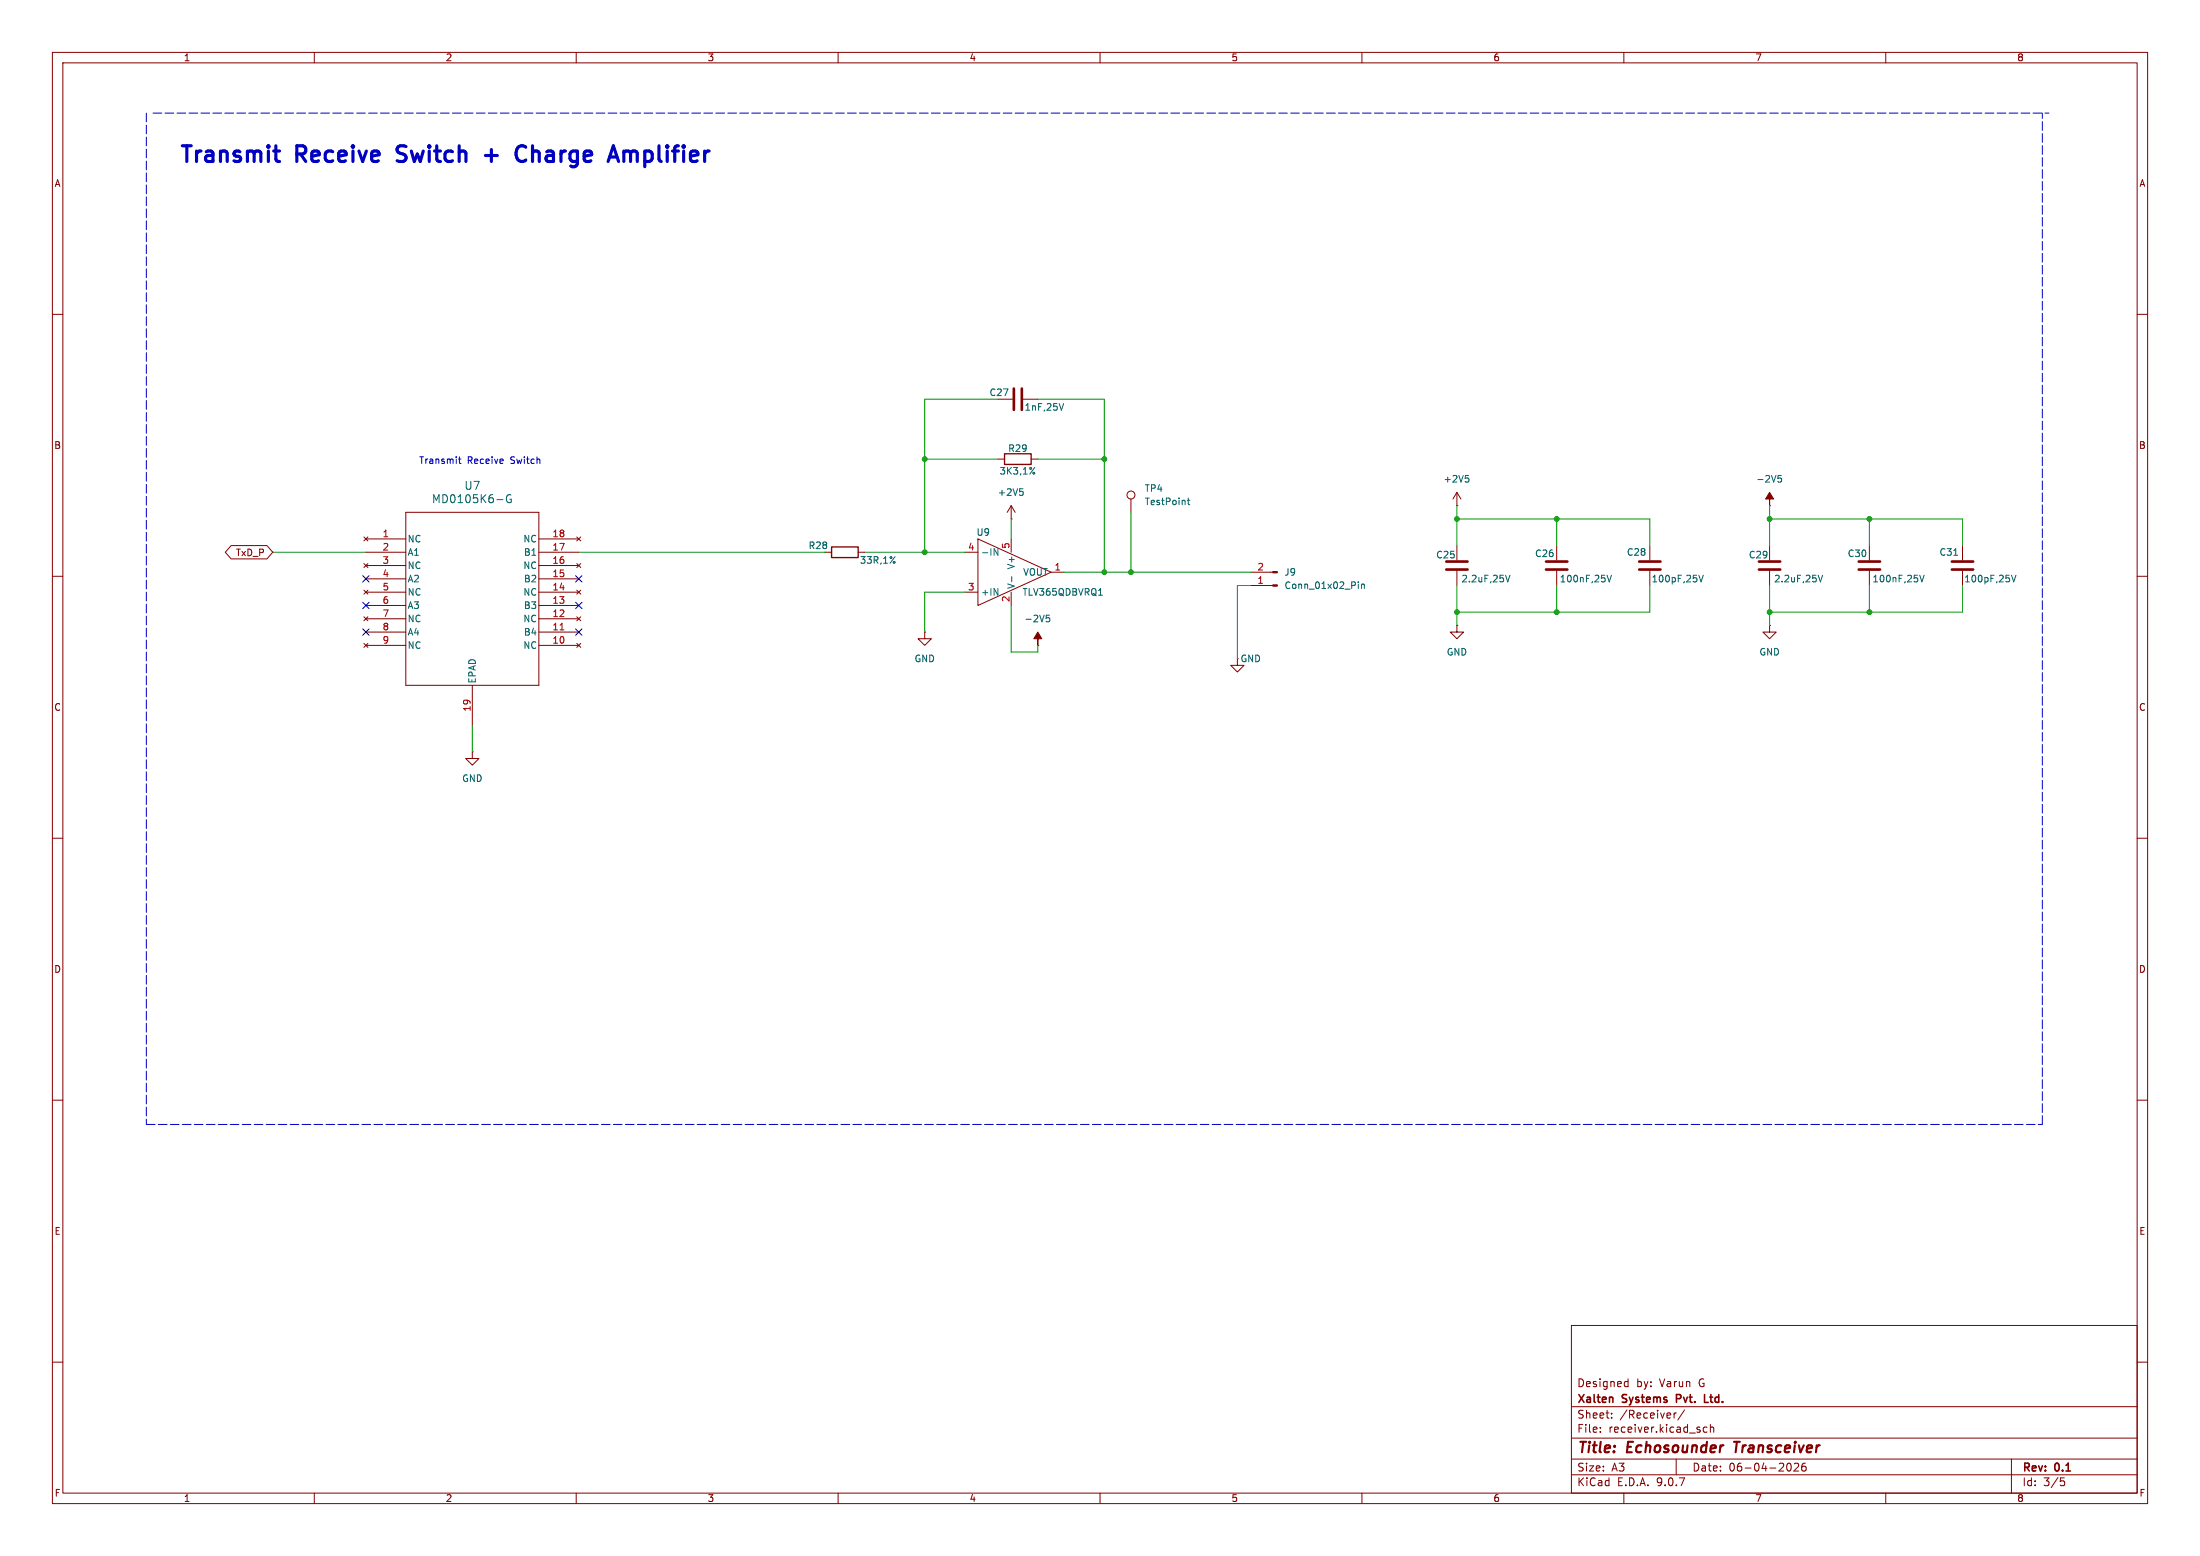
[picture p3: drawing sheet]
(kicad_sch
 (version 20250114)
 (generator "eeschema")
 (generator_version "9.0")
 (paper "A3")
 (title_block
  (title "Echosounder Transceiver")
  (date "06-04-2026")
  (rev "0.1")
  (company "Xalten Systems Pvt. Ltd.")
  (comment 1 "Designed by: Varun G"))
 (lib_symbols
  (symbol "Connector:Conn_01x02_Pin"
   (pin_names
    (offset 1.016) (hide yes)) (exclude_from_sim no) (in_bom yes) (on_board yes)
   (property "Reference" "J" (at 0 2.54 0) (effects (font (size 1.27 1.27))))
   (property "Value" "Conn_01x02_Pin" (at 0 -5.08 0) (effects (font (size 1.27 1.27))))
   (property "Footprint" "" (at 0 0 0) (effects (font (size 1.27 1.27)) (hide yes)))
   (property "Datasheet" "~" (at 0 0 0) (effects (font (size 1.27 1.27)) (hide yes)))
   (property "Description" "Generic connector, single row, 01x02, script generated" (at 0 0 0) (effects (font (size 1.27 1.27)) (hide yes)))
   (property "ki_locked" "" (at 0 0 0) (effects (font (size 1.27 1.27))))
   (symbol "Conn_01x02_Pin_1_1"
    (rectangle (start 0.8636 0.127) (end 0 -0.127) (stroke (width 0.1524) (type default)) (fill (type outline)))
    (rectangle (start 0.8636 -2.413) (end 0 -2.667) (stroke (width 0.1524) (type default)) (fill (type outline)))
    (polyline (pts (xy 1.27 0) (xy 0.8636 0)) (stroke (width 0.1524) (type default)) (fill (type none)))
    (polyline (pts (xy 1.27 -2.54) (xy 0.8636 -2.54)) (stroke (width 0.1524) (type default)) (fill (type none)))
    (pin passive line (at 5.08 0 180) (length 3.81) (name "Pin_1" (effects (font (size 1.27 1.27)))) (number "1" (effects (font (size 1.27 1.27)))))
    (pin passive line (at 5.08 -2.54 180) (length 3.81) (name "Pin_2" (effects (font (size 1.27 1.27)))) (number "2" (effects (font (size 1.27 1.27))))))
   (embedded_fonts no))
  (symbol "Connector:TestPoint"
   (pin_numbers (hide yes))
   (pin_names
    (offset 0.762) (hide yes)) (exclude_from_sim no) (in_bom yes) (on_board yes)
   (property "Reference" "TP" (at 0 6.858 0) (effects (font (size 1.27 1.27))))
   (property "Value" "TestPoint" (at 0 5.08 0) (effects (font (size 1.27 1.27))))
   (property "Footprint" "" (at 5.08 0 0) (effects (font (size 1.27 1.27)) (hide yes)))
   (property "Datasheet" "~" (at 5.08 0 0) (effects (font (size 1.27 1.27)) (hide yes)))
   (property "Description" "test point" (at 0 0 0) (effects (font (size 1.27 1.27)) (hide yes)))
   (symbol "TestPoint_0_1"
    (circle (center 0 3.302) (radius 0.762) (stroke (width 0) (type default)) (fill (type none))))
   (symbol "TestPoint_1_1"
    (pin passive line (at 0 0 90) (length 2.54) (name "1" (effects (font (size 1.27 1.27)))) (number "1" (effects (font (size 1.27 1.27))))))
   (embedded_fonts no))
  (symbol "Device:C"
   (pin_numbers (hide yes))
   (pin_names
    (offset 0.254)) (exclude_from_sim no) (in_bom yes) (on_board yes)
   (property "Reference" "C" (at 0.635 2.54 0) (effects (font (size 1.27 1.27)) (justify left)))
   (property "Value" "C" (at 0.635 -2.54 0) (effects (font (size 1.27 1.27)) (justify left)))
   (property "Footprint" "" (at 0.9652 -3.81 0) (effects (font (size 1.27 1.27)) (hide yes)))
   (property "Datasheet" "~" (at 0 0 0) (effects (font (size 1.27 1.27)) (hide yes)))
   (property "Description" "Unpolarized capacitor" (at 0 0 0) (effects (font (size 1.27 1.27)) (hide yes)))
   (symbol "C_0_1"
    (polyline (pts (xy -2.032 0.762) (xy 2.032 0.762)) (stroke (width 0.508) (type default)) (fill (type none)))
    (polyline (pts (xy -2.032 -0.762) (xy 2.032 -0.762)) (stroke (width 0.508) (type default)) (fill (type none))))
   (symbol "C_1_1"
    (pin passive line (at 0 3.81 270) (length 2.794) (name "~" (effects (font (size 1.27 1.27)))) (number "1" (effects (font (size 1.27 1.27)))))
    (pin passive line (at 0 -3.81 90) (length 2.794) (name "~" (effects (font (size 1.27 1.27)))) (number "2" (effects (font (size 1.27 1.27))))))
   (embedded_fonts no))
  (symbol "Device:R"
   (pin_numbers (hide yes))
   (pin_names
    (offset 0)) (exclude_from_sim no) (in_bom yes) (on_board yes)
   (property "Reference" "R" (at 2.032 0 90) (effects (font (size 1.27 1.27))))
   (property "Value" "R" (at 0 0 90) (effects (font (size 1.27 1.27))))
   (property "Footprint" "" (at -1.778 0 90) (effects (font (size 1.27 1.27)) (hide yes)))
   (property "Datasheet" "~" (at 0 0 0) (effects (font (size 1.27 1.27)) (hide yes)))
   (property "Description" "Resistor" (at 0 0 0) (effects (font (size 1.27 1.27)) (hide yes)))
   (symbol "R_0_1"
    (rectangle (start -1.016 -2.54) (end 1.016 2.54) (stroke (width 0.254) (type default)) (fill (type none))))
   (symbol "R_1_1"
    (pin passive line (at 0 3.81 270) (length 1.27) (name "~" (effects (font (size 1.27 1.27)))) (number "1" (effects (font (size 1.27 1.27)))))
    (pin passive line (at 0 -3.81 90) (length 1.27) (name "~" (effects (font (size 1.27 1.27)))) (number "2" (effects (font (size 1.27 1.27))))))
   (embedded_fonts no))
  (symbol "Echosounder Transceiver:MD0105K6-G"
   (pin_names
    (offset 0.254)) (exclude_from_sim no) (in_bom yes) (on_board yes)
   (property "Reference" "U" (at 0 20.32 0) (effects (font (size 1.524 1.524))))
   (property "Value" "MD0105K6-G" (at 0 17.78 0) (effects (font (size 1.524 1.524))))
   (property "Footprint" "" (at -20.32 10.16 0) (effects (font (size 1.27 1.27)
    (italic yes)) (hide yes)))
   (property "Datasheet" "MD0105K6-G" (at -20.32 10.16 0) (effects (font (size 1.27 1.27)
    (italic yes)) (hide yes)))
   (property "Description" "Transmit Receive Switch, +/-130V, 60mA, 15R, DFN18" (at 0 0 0) (effects (font (size 1.27 1.27)) (hide yes)))
   (property "Manufacturer" "Microchip" (at 0 0 0) (effects (font (size 1.27 1.27)) (hide yes)))
   (property "ManufacturerPartNumber" "MD0105K6-G" (at 0 0 0) (effects (font (size 1.27 1.27)) (hide yes)))
   (property "XaltenPartNumber" "" (at 0 0 0) (effects (font (size 1.27 1.27)) (hide yes)))
   (property "Supplier" "Mouser" (at 0 0 0) (effects (font (size 1.27 1.27)) (hide yes)))
   (property "SupplierPartNumber" "689-MD0105K6-G" (at 0 0 0) (effects (font (size 1.27 1.27)) (hide yes)))
   (property "SupplierURL" "https://www.mouser.in/ProductDetail/Microchip-Technology/MD0105K6-G?qs=uNUXgUE88wZcrWcCmybyQQ%3D%3D&srsltid=AfmBOooe6E-lhNQC0SaVR-Anu1DlQLeYB8OWI1axF-Jz4wGtJkT3XWxl" (at 0 0 0) (effects (font (size 1.27 1.27)) (hide yes)))
   (property "UnitPriceINR" "537.24" (at 0 0 0) (effects (font (size 1.27 1.27)) (hide yes)))
   (property "OperatingTemperatureRange" "-40C to 125C" (at 0 0 0) (effects (font (size 1.27 1.27)) (hide yes)))
   (symbol "MD0105K6-G_0_1"
    (polyline (pts (xy -12.7 15.24) (xy -12.7 -17.78)) (stroke (width 0.127) (type default)) (fill (type none)))
    (polyline (pts (xy -12.7 -17.78) (xy 12.7 -17.78)) (stroke (width 0.127) (type default)) (fill (type none)))
    (polyline (pts (xy 12.7 15.24) (xy -12.7 15.24)) (stroke (width 0.127) (type default)) (fill (type none)))
    (polyline (pts (xy 12.7 -17.78) (xy 12.7 15.24)) (stroke (width 0.127) (type default)) (fill (type none)))
    (pin no_connect line (at -20.32 10.16 0) (length 7.62) (name "NC" (effects (font (size 1.27 1.27)))) (number "1" (effects (font (size 1.27 1.27)))))
    (pin bidirectional line (at -20.32 7.62 0) (length 7.62) (name "A1" (effects (font (size 1.27 1.27)))) (number "2" (effects (font (size 1.27 1.27)))))
    (pin no_connect line (at -20.32 5.08 0) (length 7.62) (name "NC" (effects (font (size 1.27 1.27)))) (number "3" (effects (font (size 1.27 1.27)))))
    (pin bidirectional line (at -20.32 2.54 0) (length 7.62) (name "A2" (effects (font (size 1.27 1.27)))) (number "4" (effects (font (size 1.27 1.27)))))
    (pin no_connect line (at -20.32 0 0) (length 7.62) (name "NC" (effects (font (size 1.27 1.27)))) (number "5" (effects (font (size 1.27 1.27)))))
    (pin bidirectional line (at -20.32 -2.54 0) (length 7.62) (name "A3" (effects (font (size 1.27 1.27)))) (number "6" (effects (font (size 1.27 1.27)))))
    (pin no_connect line (at -20.32 -5.08 0) (length 7.62) (name "NC" (effects (font (size 1.27 1.27)))) (number "7" (effects (font (size 1.27 1.27)))))
    (pin bidirectional line (at -20.32 -7.62 0) (length 7.62) (name "A4" (effects (font (size 1.27 1.27)))) (number "8" (effects (font (size 1.27 1.27)))))
    (pin no_connect line (at -20.32 -10.16 0) (length 7.62) (name "NC" (effects (font (size 1.27 1.27)))) (number "9" (effects (font (size 1.27 1.27)))))
    (pin no_connect line (at 20.32 10.16 180) (length 7.62) (name "NC" (effects (font (size 1.27 1.27)))) (number "18" (effects (font (size 1.27 1.27)))))
    (pin bidirectional line (at 20.32 7.62 180) (length 7.62) (name "B1" (effects (font (size 1.27 1.27)))) (number "17" (effects (font (size 1.27 1.27)))))
    (pin no_connect line (at 20.32 5.08 180) (length 7.62) (name "NC" (effects (font (size 1.27 1.27)))) (number "16" (effects (font (size 1.27 1.27)))))
    (pin bidirectional line (at 20.32 2.54 180) (length 7.62) (name "B2" (effects (font (size 1.27 1.27)))) (number "15" (effects (font (size 1.27 1.27)))))
    (pin no_connect line (at 20.32 0 180) (length 7.62) (name "NC" (effects (font (size 1.27 1.27)))) (number "14" (effects (font (size 1.27 1.27)))))
    (pin bidirectional line (at 20.32 -2.54 180) (length 7.62) (name "B3" (effects (font (size 1.27 1.27)))) (number "13" (effects (font (size 1.27 1.27)))))
    (pin no_connect line (at 20.32 -5.08 180) (length 7.62) (name "NC" (effects (font (size 1.27 1.27)))) (number "12" (effects (font (size 1.27 1.27)))))
    (pin bidirectional line (at 20.32 -7.62 180) (length 7.62) (name "B4" (effects (font (size 1.27 1.27)))) (number "11" (effects (font (size 1.27 1.27)))))
    (pin no_connect line (at 20.32 -10.16 180) (length 7.62) (name "NC" (effects (font (size 1.27 1.27)))) (number "10" (effects (font (size 1.27 1.27))))))
   (symbol "MD0105K6-G_1_1"
    (pin power_in line (at 0 -25.4 90) (length 7.62) (name "EPAD" (effects (font (size 1.27 1.27)))) (number "19" (effects (font (size 1.27 1.27))))))
   (embedded_fonts no))
  (symbol "Echosounder Transceiver:TLV365QDBVRQ1" (exclude_from_sim no) (in_bom yes) (on_board yes)
   (property "Reference" "U" (at -21.59 -6.35 0) (effects (font (size 1.27 1.27))))
   (property "Value" "TLV365QDBVRQ1" (at 0 0 0) (effects (font (size 1.27 1.27))))
   (property "Footprint" "" (at 0 0 0) (effects (font (size 1.27 1.27)) (hide yes)))
   (property "Datasheet" "" (at 0 0 0) (effects (font (size 1.27 1.27)) (hide yes)))
   (property "Description" "Op amp, Single, 50MHz, 27V/uS, SOT23-5" (at 0 0 0) (effects (font (size 1.27 1.27)) (hide yes)))
   (property "Manufacturer" "Texas Instruments" (at 0 0 0) (effects (font (size 1.27 1.27)) (hide yes)))
   (property "ManufacturerPartNumber" "TLV365QDBVRQ1" (at 0 0 0) (effects (font (size 1.27 1.27)) (hide yes)))
   (property "XaltenPartNumber" "OPAVFB-1CH" (at 0 0 0) (effects (font (size 1.27 1.27)) (hide yes)))
   (property "Supplier" "Mouser" (at 0 0 0) (effects (font (size 1.27 1.27)) (hide yes)))
   (property "SupplierPartNumber" "595-TLV365QDBVRQ1" (at 0 0 0) (effects (font (size 1.27 1.27)) (hide yes)))
   (property "SupplierURL" "https://www.mouser.in/ProductDetail/Texas-Instruments/TLV365QDBVRQ1?qs=mELouGlnn3c1N6k31Rtgww%3D%3D&srsltid=AfmBOoqjuVzcRnXNo5SafB6bleMvzHwI-XmGmAUPhjkK-tFnRPqypzJt" (at 0 0 0) (effects (font (size 1.27 1.27)) (hide yes)))
   (property "UnitPriceINR" "130.27" (at 0 0 0) (effects (font (size 1.27 1.27)) (hide yes)))
   (property "OperatingTemperatureRange" "-40C to 125C" (at 0 0 0) (effects (font (size 1.27 1.27)) (hide yes)))
   (symbol "TLV365QDBVRQ1_0_0"
    (pin input line (at -2.54 3.81 0) (length 2.54) (name "-IN" (effects (font (size 1.27 1.27)))) (number "4" (effects (font (size 1.27 1.27)))))
    (pin input line (at -2.54 -3.81 0) (length 2.54) (name "+IN" (effects (font (size 1.27 1.27)))) (number "3" (effects (font (size 1.27 1.27)))))
    (pin power_in line (at 6.35 6.35 270) (length 2.54) (name "V+" (effects (font (size 1.27 1.27)))) (number "5" (effects (font (size 1.27 1.27)))))
    (pin power_in line (at 6.35 -6.35 90) (length 2.54) (name "V-" (effects (font (size 1.27 1.27)))) (number "2" (effects (font (size 1.27 1.27)))))
    (pin output line (at 16.51 0 180) (length 2.54) (name "VOUT" (effects (font (size 1.27 1.27)))) (number "1" (effects (font (size 1.27 1.27))))))
   (symbol "TLV365QDBVRQ1_0_1"
    (polyline (pts (xy 0 6.35) (xy 0 -6.35) (xy 13.97 0) (xy 0 6.35)) (stroke (width 0) (type default)) (fill (type none))))
   (embedded_fonts no))
  (symbol "power:+2V5"
   (power)
   (pin_numbers (hide yes))
   (pin_names
    (offset 0) (hide yes)) (exclude_from_sim no) (in_bom yes) (on_board yes)
   (property "Reference" "#PWR" (at 0 -3.81 0) (effects (font (size 1.27 1.27)) (hide yes)))
   (property "Value" "+2V5" (at 0 3.556 0) (effects (font (size 1.27 1.27))))
   (property "Footprint" "" (at 0 0 0) (effects (font (size 1.27 1.27)) (hide yes)))
   (property "Datasheet" "" (at 0 0 0) (effects (font (size 1.27 1.27)) (hide yes)))
   (property "Description" "Power symbol creates a global label with name \"+2V5\"" (at 0 0 0) (effects (font (size 1.27 1.27)) (hide yes)))
   (symbol "+2V5_0_1"
    (polyline (pts (xy -0.762 1.27) (xy 0 2.54)) (stroke (width 0) (type default)) (fill (type none)))
    (polyline (pts (xy 0 2.54) (xy 0.762 1.27)) (stroke (width 0) (type default)) (fill (type none)))
    (polyline (pts (xy 0 0) (xy 0 2.54)) (stroke (width 0) (type default)) (fill (type none))))
   (symbol "+2V5_1_1"
    (pin power_in line (at 0 0 90) (length 0) (name "~" (effects (font (size 1.27 1.27)))) (number "1" (effects (font (size 1.27 1.27))))))
   (embedded_fonts no))
  (symbol "power:-2V5"
   (power)
   (pin_numbers (hide yes))
   (pin_names
    (offset 0) (hide yes)) (exclude_from_sim no) (in_bom yes) (on_board yes)
   (property "Reference" "#PWR" (at 0 -3.81 0) (effects (font (size 1.27 1.27)) (hide yes)))
   (property "Value" "-2V5" (at 0 3.556 0) (effects (font (size 1.27 1.27))))
   (property "Footprint" "" (at 0 0 0) (effects (font (size 1.27 1.27)) (hide yes)))
   (property "Datasheet" "" (at 0 0 0) (effects (font (size 1.27 1.27)) (hide yes)))
   (property "Description" "Power symbol creates a global label with name \"-2V5\"" (at 0 0 0) (effects (font (size 1.27 1.27)) (hide yes)))
   (symbol "-2V5_0_0"
    (pin power_in line (at 0 0 90) (length 0) (name "~" (effects (font (size 1.27 1.27)))) (number "1" (effects (font (size 1.27 1.27))))))
   (symbol "-2V5_0_1"
    (polyline (pts (xy 0 0) (xy 0 1.27) (xy 0.762 1.27) (xy 0 2.54) (xy -0.762 1.27) (xy 0 1.27)) (stroke (width 0) (type default)) (fill (type outline))))
   (embedded_fonts no))
  (symbol "power:GND"
   (power)
   (pin_numbers (hide yes))
   (pin_names
    (offset 0) (hide yes)) (exclude_from_sim no) (in_bom yes) (on_board yes)
   (property "Reference" "#PWR" (at 0 -6.35 0) (effects (font (size 1.27 1.27)) (hide yes)))
   (property "Value" "GND" (at 0 -3.81 0) (effects (font (size 1.27 1.27))))
   (property "Footprint" "" (at 0 0 0) (effects (font (size 1.27 1.27)) (hide yes)))
   (property "Datasheet" "" (at 0 0 0) (effects (font (size 1.27 1.27)) (hide yes)))
   (property "Description" "Power symbol creates a global label with name \"GND\" , ground" (at 0 0 0) (effects (font (size 1.27 1.27)) (hide yes)))
   (symbol "GND_0_1"
    (polyline (pts (xy 0 0) (xy 0 -1.27) (xy 1.27 -1.27) (xy 0 -2.54) (xy -1.27 -1.27) (xy 0 -1.27)) (stroke (width 0) (type default)) (fill (type none))))
   (symbol "GND_1_1"
    (pin power_in line (at 0 0 270) (length 0) (name "~" (effects (font (size 1.27 1.27)))) (number "1" (effects (font (size 1.27 1.27))))))
   (embedded_fonts no)))
 (text "Transmit Receive Switch"
  (exclude_from_sim no)
  (at 91.694 88.138 0)
  (effects (font (size 1.27 1.27))))
 (text "Transmit Receive Switch + Charge Amplifier"
  (exclude_from_sim no)
  (at 85.09 29.718 0)
  (effects (font (size 3 3) (thickness 0.6)
    (bold yes))))
 (junction
  (at 278.13 116.84)
  (diameter 0)
  (color 0 0 0 0))
 (junction
  (at 176.53 87.63)
  (diameter 0)
  (color 0 0 0 0))
 (junction
  (at 356.87 99.06)
  (diameter 0)
  (color 0 0 0 0))
 (junction
  (at 297.18 99.06)
  (diameter 0)
  (color 0 0 0 0))
 (junction
  (at 278.13 99.06)
  (diameter 0)
  (color 0 0 0 0))
 (junction
  (at 356.87 116.84)
  (diameter 0)
  (color 0 0 0 0))
 (junction
  (at 176.53 105.41)
  (diameter 0)
  (color 0 0 0 0))
 (junction
  (at 337.82 116.84)
  (diameter 0)
  (color 0 0 0 0))
 (junction
  (at 297.18 116.84)
  (diameter 0)
  (color 0 0 0 0))
 (junction
  (at 210.82 109.22)
  (diameter 0)
  (color 0 0 0 0))
 (junction
  (at 210.82 87.63)
  (diameter 0)
  (color 0 0 0 0))
 (junction
  (at 337.82 99.06)
  (diameter 0)
  (color 0 0 0 0))
 (junction
  (at 215.9 109.22)
  (diameter 0)
  (color 0 0 0 0))
 (no_connect
  (at 69.85 120.65))
 (no_connect
  (at 69.85 115.57))
 (no_connect
  (at 110.49 110.49))
 (no_connect
  (at 69.85 110.49))
 (no_connect
  (at 110.49 120.65))
 (no_connect
  (at 110.49 115.57))
 (wire
  (pts (xy 198.12 124.46) (xy 198.12 123.19))
  (stroke (width 0) (type default)))
 (wire
  (pts (xy 278.13 96.52) (xy 278.13 99.06))
  (stroke (width 0) (type default)))
 (wire
  (pts (xy 52.07 105.41) (xy 69.85 105.41))
  (stroke (width 0) (type default)))
 (wire
  (pts (xy 356.87 116.84) (xy 337.82 116.84))
  (stroke (width 0) (type default)))
 (wire
  (pts (xy 278.13 111.76) (xy 278.13 116.84))
  (stroke (width 0) (type default)))
 (polyline
  (pts (xy 389.89 214.63) (xy 389.89 21.59))
  (stroke (width 0) (type dash)))
 (wire
  (pts (xy 236.22 111.76) (xy 238.76 111.76))
  (stroke (width 0) (type default)))
 (polyline
  (pts (xy 27.94 214.63) (xy 389.89 214.63))
  (stroke (width 0) (type dash)))
 (wire
  (pts (xy 210.82 76.2) (xy 210.82 87.63))
  (stroke (width 0) (type default)))
 (wire
  (pts (xy 374.65 99.06) (xy 356.87 99.06))
  (stroke (width 0) (type default)))
 (wire
  (pts (xy 356.87 99.06) (xy 337.82 99.06))
  (stroke (width 0) (type default)))
 (wire
  (pts (xy 176.53 87.63) (xy 190.5 87.63))
  (stroke (width 0) (type default)))
 (wire
  (pts (xy 176.53 87.63) (xy 176.53 76.2))
  (stroke (width 0) (type default)))
 (wire
  (pts (xy 210.82 109.22) (xy 203.2 109.22))
  (stroke (width 0) (type default)))
 (wire
  (pts (xy 193.04 99.06) (xy 193.04 102.87))
  (stroke (width 0) (type default)))
 (wire
  (pts (xy 337.82 116.84) (xy 337.82 119.38))
  (stroke (width 0) (type default)))
 (wire
  (pts (xy 236.22 125.73) (xy 236.22 111.76))
  (stroke (width 0) (type default)))
 (wire
  (pts (xy 314.96 116.84) (xy 297.18 116.84))
  (stroke (width 0) (type default)))
 (wire
  (pts (xy 374.65 116.84) (xy 356.87 116.84))
  (stroke (width 0) (type default)))
 (wire
  (pts (xy 176.53 76.2) (xy 190.5 76.2))
  (stroke (width 0) (type default)))
 (wire
  (pts (xy 210.82 87.63) (xy 210.82 109.22))
  (stroke (width 0) (type default)))
 (wire
  (pts (xy 374.65 111.76) (xy 374.65 116.84))
  (stroke (width 0) (type default)))
 (wire
  (pts (xy 337.82 99.06) (xy 337.82 104.14))
  (stroke (width 0) (type default)))
 (wire
  (pts (xy 314.96 99.06) (xy 297.18 99.06))
  (stroke (width 0) (type default)))
 (wire
  (pts (xy 297.18 104.14) (xy 297.18 99.06))
  (stroke (width 0) (type default)))
 (wire
  (pts (xy 176.53 120.65) (xy 176.53 113.03))
  (stroke (width 0) (type default)))
 (wire
  (pts (xy 176.53 113.03) (xy 184.15 113.03))
  (stroke (width 0) (type default)))
 (wire
  (pts (xy 176.53 87.63) (xy 176.53 105.41))
  (stroke (width 0) (type default)))
 (wire
  (pts (xy 184.15 105.41) (xy 176.53 105.41))
  (stroke (width 0) (type default)))
 (wire
  (pts (xy 314.96 111.76) (xy 314.96 116.84))
  (stroke (width 0) (type default)))
 (wire
  (pts (xy 198.12 76.2) (xy 210.82 76.2))
  (stroke (width 0) (type default)))
 (wire
  (pts (xy 90.17 138.43) (xy 90.17 143.51))
  (stroke (width 0) (type default)))
 (wire
  (pts (xy 193.04 124.46) (xy 198.12 124.46))
  (stroke (width 0) (type default)))
 (wire
  (pts (xy 193.04 115.57) (xy 193.04 124.46))
  (stroke (width 0) (type default)))
 (wire
  (pts (xy 356.87 104.14) (xy 356.87 99.06))
  (stroke (width 0) (type default)))
 (wire
  (pts (xy 297.18 111.76) (xy 297.18 116.84))
  (stroke (width 0) (type default)))
 (wire
  (pts (xy 278.13 116.84) (xy 278.13 119.38))
  (stroke (width 0) (type default)))
 (wire
  (pts (xy 374.65 104.14) (xy 374.65 99.06))
  (stroke (width 0) (type default)))
 (polyline
  (pts (xy 27.94 21.59) (xy 27.94 214.63))
  (stroke (width 0) (type dash)))
 (wire
  (pts (xy 165.1 105.41) (xy 176.53 105.41))
  (stroke (width 0) (type default)))
 (polyline
  (pts (xy 29.21 21.59) (xy 391.16 21.59))
  (stroke (width 0) (type dash)))
 (wire
  (pts (xy 198.12 87.63) (xy 210.82 87.63))
  (stroke (width 0) (type default)))
 (wire
  (pts (xy 314.96 104.14) (xy 314.96 99.06))
  (stroke (width 0) (type default)))
 (wire
  (pts (xy 356.87 111.76) (xy 356.87 116.84))
  (stroke (width 0) (type default)))
 (wire
  (pts (xy 215.9 109.22) (xy 238.76 109.22))
  (stroke (width 0) (type default)))
 (wire
  (pts (xy 210.82 109.22) (xy 215.9 109.22))
  (stroke (width 0) (type default)))
 (wire
  (pts (xy 297.18 99.06) (xy 278.13 99.06))
  (stroke (width 0) (type default)))
 (wire
  (pts (xy 278.13 99.06) (xy 278.13 104.14))
  (stroke (width 0) (type default)))
 (wire
  (pts (xy 337.82 111.76) (xy 337.82 116.84))
  (stroke (width 0) (type default)))
 (wire
  (pts (xy 337.82 96.52) (xy 337.82 99.06))
  (stroke (width 0) (type default)))
 (wire
  (pts (xy 297.18 116.84) (xy 278.13 116.84))
  (stroke (width 0) (type default)))
 (wire
  (pts (xy 215.9 97.79) (xy 215.9 109.22))
  (stroke (width 0) (type default)))
 (wire
  (pts (xy 110.49 105.41) (xy 157.48 105.41))
  (stroke (width 0) (type default)))
 (global_label "TxD_P"
  (shape bidirectional)
  (at 52.07 105.41 180)
  (fields_autoplaced yes)
  (effects (font (size 1.27 1.27)) (justify right))
  (property "Intersheetrefs" "${INTERSHEET_REFS}" (at 42.4702 105.41 0) (effects (font (size 1.27 1.27)) (justify right) (hide yes))))
 (symbol
  (lib_id "Connector:Conn_01x02_Pin")
  (at 243.84 111.76 180)
  (unit 1)
  (exclude_from_sim no)
  (in_bom yes)
  (on_board yes)
  (dnp no)
  (fields_autoplaced yes)
  (property "Reference" "J9" (at 245.11 109.2199 0) (effects (font (size 1.27 1.27)) (justify right)))
  (property "Value" "Conn_01x02_Pin" (at 245.11 111.7599 0) (effects (font (size 1.27 1.27)) (justify right)))
  (property "Footprint" "Connector_PinHeader_2.54mm:PinHeader_1x02_P2.54mm_Vertical" (at 243.84 111.76 0) (effects (font (size 1.27 1.27)) (hide yes)))
  (property "Datasheet" "~" (at 243.84 111.76 0) (effects (font (size 1.27 1.27)) (hide yes)))
  (property "Description" "Generic connector, single row, 01x02, script generated" (at 243.84 111.76 0) (effects (font (size 1.27 1.27)) (hide yes)))
  (pin "2")
  (pin "1"))
 (symbol
  (lib_id "Connector:TestPoint")
  (at 215.9 97.79 0)
  (unit 1)
  (exclude_from_sim no)
  (in_bom yes)
  (on_board yes)
  (dnp no)
  (fields_autoplaced yes)
  (property "Reference" "TP4" (at 218.44 93.2179 0) (effects (font (size 1.27 1.27)) (justify left)))
  (property "Value" "TestPoint" (at 218.44 95.7579 0) (effects (font (size 1.27 1.27)) (justify left)))
  (property "Footprint" "TestPoint:TestPoint_Pad_1.0x1.0mm" (at 220.98 97.79 0) (effects (font (size 1.27 1.27)) (hide yes)))
  (property "Datasheet" "~" (at 220.98 97.79 0) (effects (font (size 1.27 1.27)) (hide yes)))
  (property "Description" "test point" (at 215.9 97.79 0) (effects (font (size 1.27 1.27)) (hide yes)))
  (pin "1"))
 (symbol
  (lib_id "power:GND")
  (at 236.22 125.73 0)
  (unit 1)
  (exclude_from_sim no)
  (in_bom yes)
  (on_board yes)
  (dnp no)
  (property "Reference" "#PWR0104" (at 236.22 132.08 0) (effects (font (size 1.27 1.27)) (hide yes)))
  (property "Value" "GND" (at 238.76 125.73 0) (effects (font (size 1.27 1.27))))
  (property "Footprint" "" (at 236.22 125.73 0) (effects (font (size 1.27 1.27)) (hide yes)))
  (property "Datasheet" "" (at 236.22 125.73 0) (effects (font (size 1.27 1.27)) (hide yes)))
  (property "Description" "Power symbol creates a global label with name \"GND\" , ground" (at 236.22 125.73 0) (effects (font (size 1.27 1.27)) (hide yes)))
  (pin "1"))
 (symbol
  (lib_id "Echosounder Transceiver:TLV365QDBVRQ1")
  (at 186.69 109.22 0)
  (unit 1)
  (exclude_from_sim no)
  (in_bom yes)
  (on_board yes)
  (dnp no)
  (property "Reference" "U9" (at 187.706 101.6 0) (effects (font (size 1.27 1.27))))
  (property "Value" "TLV365QDBVRQ1" (at 202.946 113.03 0) (effects (font (size 1.27 1.27))))
  (property "Footprint" "XaltenFootprints:SOT-23-5" (at 186.69 109.22 0) (effects (font (size 1.27 1.27)) (hide yes)))
  (property "Datasheet" "" (at 186.69 109.22 0) (effects (font (size 1.27 1.27)) (hide yes)))
  (property "Description" "Op amp, Single, 50MHz, 27V/uS, SOT23-5" (at 186.69 109.22 0) (effects (font (size 1.27 1.27)) (hide yes)))
  (property "Manufacturer" "Texas Instruments" (at 186.69 109.22 0) (effects (font (size 1.27 1.27)) (hide yes)))
  (property "ManufacturerPartNumber" "TLV365QDBVRQ1" (at 186.69 109.22 0) (effects (font (size 1.27 1.27)) (hide yes)))
  (property "XaltenPartNumber" "OPAVFB-1CH" (at 186.69 109.22 0) (effects (font (size 1.27 1.27)) (hide yes)))
  (property "Supplier" "Mouser" (at 186.69 109.22 0) (effects (font (size 1.27 1.27)) (hide yes)))
  (property "SupplierPartNumber" "595-TLV365QDBVRQ1" (at 186.69 109.22 0) (effects (font (size 1.27 1.27)) (hide yes)))
  (property "SupplierURL" "https://www.mouser.in/ProductDetail/Texas-Instruments/TLV365QDBVRQ1?qs=mELouGlnn3c1N6k31Rtgww%3D%3D&srsltid=AfmBOoqjuVzcRnXNo5SafB6bleMvzHwI-XmGmAUPhjkK-tFnRPqypzJt" (at 186.69 109.22 0) (effects (font (size 1.27 1.27)) (hide yes)))
  (property "UnitPriceINR" "130.27" (at 186.69 109.22 0) (effects (font (size 1.27 1.27)) (hide yes)))
  (property "OperatingTemperatureRange" "-40C to 125C" (at 186.69 109.22 0) (effects (font (size 1.27 1.27)) (hide yes)))
  (pin "4")
  (pin "5")
  (pin "3")
  (pin "2")
  (pin "1"))
 (symbol
  (lib_id "power:-2V5")
  (at 337.82 96.52 0)
  (unit 1)
  (exclude_from_sim no)
  (in_bom yes)
  (on_board yes)
  (dnp no)
  (fields_autoplaced yes)
  (property "Reference" "#PWR070" (at 337.82 100.33 0) (effects (font (size 1.27 1.27)) (hide yes)))
  (property "Value" "-2V5" (at 337.82 91.44 0) (effects (font (size 1.27 1.27))))
  (property "Footprint" "" (at 337.82 96.52 0) (effects (font (size 1.27 1.27)) (hide yes)))
  (property "Datasheet" "" (at 337.82 96.52 0) (effects (font (size 1.27 1.27)) (hide yes)))
  (property "Description" "Power symbol creates a global label with name \"-2V5\"" (at 337.82 96.52 0) (effects (font (size 1.27 1.27)) (hide yes)))
  (pin "1"))
 (symbol
  (lib_id "Device:C")
  (at 337.82 107.95 0)
  (unit 1)
  (exclude_from_sim no)
  (in_bom yes)
  (on_board yes)
  (dnp no)
  (property "Reference" "C29" (at 333.756 105.918 0) (effects (font (size 1.27 1.27)) (justify left)))
  (property "Value" "2.2uF,25V" (at 338.582 110.49 0) (effects (font (size 1.27 1.27)) (justify left)))
  (property "Footprint" "XaltenFootprints:C0603" (at 338.7852 111.76 0) (effects (font (size 1.27 1.27)) (hide yes)))
  (property "Datasheet" "~" (at 337.82 107.95 0) (effects (font (size 1.27 1.27)) (hide yes)))
  (property "Description" "Unpolarized capacitor" (at 337.82 107.95 0) (effects (font (size 1.27 1.27)) (hide yes)))
  (pin "2")
  (pin "1"))
 (symbol
  (lib_id "power:GND")
  (at 90.17 143.51 0)
  (unit 1)
  (exclude_from_sim no)
  (in_bom yes)
  (on_board yes)
  (dnp no)
  (fields_autoplaced yes)
  (property "Reference" "#PWR050" (at 90.17 149.86 0) (effects (font (size 1.27 1.27)) (hide yes)))
  (property "Value" "GND" (at 90.17 148.59 0) (effects (font (size 1.27 1.27))))
  (property "Footprint" "" (at 90.17 143.51 0) (effects (font (size 1.27 1.27)) (hide yes)))
  (property "Datasheet" "" (at 90.17 143.51 0) (effects (font (size 1.27 1.27)) (hide yes)))
  (property "Description" "Power symbol creates a global label with name \"GND\" , ground" (at 90.17 143.51 0) (effects (font (size 1.27 1.27)) (hide yes)))
  (pin "1"))
 (symbol
  (lib_id "Device:C")
  (at 374.65 107.95 180)
  (unit 1)
  (exclude_from_sim no)
  (in_bom yes)
  (on_board yes)
  (dnp no)
  (property "Reference" "C31" (at 372.11 105.41 0) (effects (font (size 1.27 1.27))))
  (property "Value" "100pF,25V" (at 379.984 110.49 0) (effects (font (size 1.27 1.27))))
  (property "Footprint" "XaltenFootprints:C0603" (at 373.6848 104.14 0) (effects (font (size 1.27 1.27)) (hide yes)))
  (property "Datasheet" "~" (at 374.65 107.95 0) (effects (font (size 1.27 1.27)) (hide yes)))
  (property "Description" "Unpolarized capacitor" (at 374.65 107.95 0) (effects (font (size 1.27 1.27)) (hide yes)))
  (pin "1")
  (pin "2"))
 (symbol
  (lib_id "Device:C")
  (at 278.13 107.95 0)
  (unit 1)
  (exclude_from_sim no)
  (in_bom yes)
  (on_board yes)
  (dnp no)
  (property "Reference" "C25" (at 274.066 105.918 0) (effects (font (size 1.27 1.27)) (justify left)))
  (property "Value" "2.2uF,25V" (at 278.892 110.49 0) (effects (font (size 1.27 1.27)) (justify left)))
  (property "Footprint" "XaltenFootprints:C0603" (at 279.0952 111.76 0) (effects (font (size 1.27 1.27)) (hide yes)))
  (property "Datasheet" "~" (at 278.13 107.95 0) (effects (font (size 1.27 1.27)) (hide yes)))
  (property "Description" "Unpolarized capacitor" (at 278.13 107.95 0) (effects (font (size 1.27 1.27)) (hide yes)))
  (pin "2")
  (pin "1"))
 (symbol
  (lib_id "Echosounder Transceiver:MD0105K6-G")
  (at 90.17 113.03 0)
  (unit 1)
  (exclude_from_sim no)
  (in_bom yes)
  (on_board yes)
  (dnp no)
  (fields_autoplaced yes)
  (property "Reference" "U7" (at 90.17 92.71 0) (effects (font (size 1.524 1.524))))
  (property "Value" "MD0105K6-G" (at 90.17 95.25 0) (effects (font (size 1.524 1.524))))
  (property "Footprint" "Echosounder Transceiver FP:DFN18" (at 69.85 102.87 0) (effects (font (size 1.27 1.27)
    (italic yes)) (hide yes)))
  (property "Datasheet" "MD0105K6-G" (at 69.85 102.87 0) (effects (font (size 1.27 1.27)
    (italic yes)) (hide yes)))
  (property "Description" "Transmit Receive Switch, +/-130V, 60mA, 15R, DFN18" (at 90.17 113.03 0) (effects (font (size 1.27 1.27)) (hide yes)))
  (property "Manufacturer" "Microchip" (at 90.17 113.03 0) (effects (font (size 1.27 1.27)) (hide yes)))
  (property "ManufacturerPartNumber" "MD0105K6-G" (at 90.17 113.03 0) (effects (font (size 1.27 1.27)) (hide yes)))
  (property "XaltenPartNumber" "" (at 90.17 113.03 0) (effects (font (size 1.27 1.27)) (hide yes)))
  (property "Supplier" "Mouser" (at 90.17 113.03 0) (effects (font (size 1.27 1.27)) (hide yes)))
  (property "SupplierPartNumber" "689-MD0105K6-G" (at 90.17 113.03 0) (effects (font (size 1.27 1.27)) (hide yes)))
  (property "SupplierURL" "https://www.mouser.in/ProductDetail/Microchip-Technology/MD0105K6-G?qs=uNUXgUE88wZcrWcCmybyQQ%3D%3D&srsltid=AfmBOooe6E-lhNQC0SaVR-Anu1DlQLeYB8OWI1axF-Jz4wGtJkT3XWxl" (at 90.17 113.03 0) (effects (font (size 1.27 1.27)) (hide yes)))
  (property "UnitPriceINR" "537.24" (at 90.17 113.03 0) (effects (font (size 1.27 1.27)) (hide yes)))
  (property "OperatingTemperatureRange" "-40C to 125C" (at 90.17 113.03 0) (effects (font (size 1.27 1.27)) (hide yes)))
  (pin "2")
  (pin "4")
  (pin "8")
  (pin "15")
  (pin "12")
  (pin "1")
  (pin "3")
  (pin "18")
  (pin "17")
  (pin "16")
  (pin "14")
  (pin "19")
  (pin "9")
  (pin "5")
  (pin "10")
  (pin "6")
  (pin "7")
  (pin "11")
  (pin "13"))
 (symbol
  (lib_id "power:+2V5")
  (at 278.13 96.52 0)
  (unit 1)
  (exclude_from_sim no)
  (in_bom yes)
  (on_board yes)
  (dnp no)
  (fields_autoplaced yes)
  (property "Reference" "#PWR065" (at 278.13 100.33 0) (effects (font (size 1.27 1.27)) (hide yes)))
  (property "Value" "+2V5" (at 278.13 91.44 0) (effects (font (size 1.27 1.27))))
  (property "Footprint" "" (at 278.13 96.52 0) (effects (font (size 1.27 1.27)) (hide yes)))
  (property "Datasheet" "" (at 278.13 96.52 0) (effects (font (size 1.27 1.27)) (hide yes)))
  (property "Description" "Power symbol creates a global label with name \"+2V5\"" (at 278.13 96.52 0) (effects (font (size 1.27 1.27)) (hide yes)))
  (pin "1"))
 (symbol
  (lib_id "Device:R")
  (at 161.29 105.41 90)
  (unit 1)
  (exclude_from_sim no)
  (in_bom yes)
  (on_board yes)
  (dnp no)
  (property "Reference" "R28" (at 156.21 104.14 90) (effects (font (size 1.27 1.27))))
  (property "Value" "33R,1%" (at 167.64 106.934 90) (effects (font (size 1.27 1.27))))
  (property "Footprint" "XaltenFootprints:R0603" (at 161.29 107.188 90) (effects (font (size 1.27 1.27)) (hide yes)))
  (property "Datasheet" "~" (at 161.29 105.41 0) (effects (font (size 1.27 1.27)) (hide yes)))
  (property "Description" "Resistor" (at 161.29 105.41 0) (effects (font (size 1.27 1.27)) (hide yes)))
  (pin "1")
  (pin "2"))
 (symbol
  (lib_id "Device:C")
  (at 314.96 107.95 180)
  (unit 1)
  (exclude_from_sim no)
  (in_bom yes)
  (on_board yes)
  (dnp no)
  (property "Reference" "C28" (at 312.42 105.41 0) (effects (font (size 1.27 1.27))))
  (property "Value" "100pF,25V" (at 320.294 110.49 0) (effects (font (size 1.27 1.27))))
  (property "Footprint" "XaltenFootprints:C0603" (at 313.9948 104.14 0) (effects (font (size 1.27 1.27)) (hide yes)))
  (property "Datasheet" "~" (at 314.96 107.95 0) (effects (font (size 1.27 1.27)) (hide yes)))
  (property "Description" "Unpolarized capacitor" (at 314.96 107.95 0) (effects (font (size 1.27 1.27)) (hide yes)))
  (pin "1")
  (pin "2"))
 (symbol
  (lib_id "Device:C")
  (at 194.31 76.2 90)
  (unit 1)
  (exclude_from_sim no)
  (in_bom yes)
  (on_board yes)
  (dnp no)
  (property "Reference" "C27" (at 190.754 74.93 90) (effects (font (size 1.27 1.27))))
  (property "Value" "1nF,25V" (at 199.39 77.724 90) (effects (font (size 1.27 1.27))))
  (property "Footprint" "XaltenFootprints:C0603" (at 198.12 75.2348 0) (effects (font (size 1.27 1.27)) (hide yes)))
  (property "Datasheet" "~" (at 194.31 76.2 0) (effects (font (size 1.27 1.27)) (hide yes)))
  (property "Description" "Unpolarized capacitor" (at 194.31 76.2 0) (effects (font (size 1.27 1.27)) (hide yes)))
  (pin "2")
  (pin "1"))
 (symbol
  (lib_id "Device:R")
  (at 194.31 87.63 90)
  (unit 1)
  (exclude_from_sim no)
  (in_bom yes)
  (on_board yes)
  (dnp no)
  (property "Reference" "R29" (at 194.31 85.598 90) (effects (font (size 1.27 1.27))))
  (property "Value" "3K3,1%" (at 194.31 89.916 90) (effects (font (size 1.27 1.27))))
  (property "Footprint" "XaltenFootprints:R0603" (at 194.31 89.408 90) (effects (font (size 1.27 1.27)) (hide yes)))
  (property "Datasheet" "~" (at 194.31 87.63 0) (effects (font (size 1.27 1.27)) (hide yes)))
  (property "Description" "Resistor" (at 194.31 87.63 0) (effects (font (size 1.27 1.27)) (hide yes)))
  (pin "1")
  (pin "2"))
 (symbol
  (lib_id "power:+2V5")
  (at 193.04 99.06 0)
  (unit 1)
  (exclude_from_sim no)
  (in_bom yes)
  (on_board yes)
  (dnp no)
  (fields_autoplaced yes)
  (property "Reference" "#PWR068" (at 193.04 102.87 0) (effects (font (size 1.27 1.27)) (hide yes)))
  (property "Value" "+2V5" (at 193.04 93.98 0) (effects (font (size 1.27 1.27))))
  (property "Footprint" "" (at 193.04 99.06 0) (effects (font (size 1.27 1.27)) (hide yes)))
  (property "Datasheet" "" (at 193.04 99.06 0) (effects (font (size 1.27 1.27)) (hide yes)))
  (property "Description" "Power symbol creates a global label with name \"+2V5\"" (at 193.04 99.06 0) (effects (font (size 1.27 1.27)) (hide yes)))
  (pin "1"))
 (symbol
  (lib_id "power:GND")
  (at 278.13 119.38 0)
  (unit 1)
  (exclude_from_sim no)
  (in_bom yes)
  (on_board yes)
  (dnp no)
  (fields_autoplaced yes)
  (property "Reference" "#PWR066" (at 278.13 125.73 0) (effects (font (size 1.27 1.27)) (hide yes)))
  (property "Value" "GND" (at 278.13 124.46 0) (effects (font (size 1.27 1.27))))
  (property "Footprint" "" (at 278.13 119.38 0) (effects (font (size 1.27 1.27)) (hide yes)))
  (property "Datasheet" "" (at 278.13 119.38 0) (effects (font (size 1.27 1.27)) (hide yes)))
  (property "Description" "Power symbol creates a global label with name \"GND\" , ground" (at 278.13 119.38 0) (effects (font (size 1.27 1.27)) (hide yes)))
  (pin "1"))
 (symbol
  (lib_id "power:GND")
  (at 337.82 119.38 0)
  (unit 1)
  (exclude_from_sim no)
  (in_bom yes)
  (on_board yes)
  (dnp no)
  (fields_autoplaced yes)
  (property "Reference" "#PWR071" (at 337.82 125.73 0) (effects (font (size 1.27 1.27)) (hide yes)))
  (property "Value" "GND" (at 337.82 124.46 0) (effects (font (size 1.27 1.27))))
  (property "Footprint" "" (at 337.82 119.38 0) (effects (font (size 1.27 1.27)) (hide yes)))
  (property "Datasheet" "" (at 337.82 119.38 0) (effects (font (size 1.27 1.27)) (hide yes)))
  (property "Description" "Power symbol creates a global label with name \"GND\" , ground" (at 337.82 119.38 0) (effects (font (size 1.27 1.27)) (hide yes)))
  (pin "1"))
 (symbol
  (lib_id "Device:C")
  (at 297.18 107.95 180)
  (unit 1)
  (exclude_from_sim no)
  (in_bom yes)
  (on_board yes)
  (dnp no)
  (property "Reference" "C26" (at 294.894 105.664 0) (effects (font (size 1.27 1.27))))
  (property "Value" "100nF,25V" (at 302.768 110.49 0) (effects (font (size 1.27 1.27))))
  (property "Footprint" "XaltenFootprints:C0603" (at 296.2148 104.14 0) (effects (font (size 1.27 1.27)) (hide yes)))
  (property "Datasheet" "~" (at 297.18 107.95 0) (effects (font (size 1.27 1.27)) (hide yes)))
  (property "Description" "Unpolarized capacitor" (at 297.18 107.95 0) (effects (font (size 1.27 1.27)) (hide yes)))
  (pin "1")
  (pin "2"))
 (symbol
  (lib_id "power:-2V5")
  (at 198.12 123.19 0)
  (unit 1)
  (exclude_from_sim no)
  (in_bom yes)
  (on_board yes)
  (dnp no)
  (fields_autoplaced yes)
  (property "Reference" "#PWR069" (at 198.12 127 0) (effects (font (size 1.27 1.27)) (hide yes)))
  (property "Value" "-2V5" (at 198.12 118.11 0) (effects (font (size 1.27 1.27))))
  (property "Footprint" "" (at 198.12 123.19 0) (effects (font (size 1.27 1.27)) (hide yes)))
  (property "Datasheet" "" (at 198.12 123.19 0) (effects (font (size 1.27 1.27)) (hide yes)))
  (property "Description" "Power symbol creates a global label with name \"-2V5\"" (at 198.12 123.19 0) (effects (font (size 1.27 1.27)) (hide yes)))
  (pin "1"))
 (symbol
  (lib_id "power:GND")
  (at 176.53 120.65 0)
  (unit 1)
  (exclude_from_sim no)
  (in_bom yes)
  (on_board yes)
  (dnp no)
  (fields_autoplaced yes)
  (property "Reference" "#PWR067" (at 176.53 127 0) (effects (font (size 1.27 1.27)) (hide yes)))
  (property "Value" "GND" (at 176.53 125.73 0) (effects (font (size 1.27 1.27))))
  (property "Footprint" "" (at 176.53 120.65 0) (effects (font (size 1.27 1.27)) (hide yes)))
  (property "Datasheet" "" (at 176.53 120.65 0) (effects (font (size 1.27 1.27)) (hide yes)))
  (property "Description" "Power symbol creates a global label with name \"GND\" , ground" (at 176.53 120.65 0) (effects (font (size 1.27 1.27)) (hide yes)))
  (pin "1"))
 (symbol
  (lib_id "Device:C")
  (at 356.87 107.95 180)
  (unit 1)
  (exclude_from_sim no)
  (in_bom yes)
  (on_board yes)
  (dnp no)
  (property "Reference" "C30" (at 354.584 105.664 0) (effects (font (size 1.27 1.27))))
  (property "Value" "100nF,25V" (at 362.458 110.49 0) (effects (font (size 1.27 1.27))))
  (property "Footprint" "XaltenFootprints:C0603" (at 355.9048 104.14 0) (effects (font (size 1.27 1.27)) (hide yes)))
  (property "Datasheet" "~" (at 356.87 107.95 0) (effects (font (size 1.27 1.27)) (hide yes)))
  (property "Description" "Unpolarized capacitor" (at 356.87 107.95 0) (effects (font (size 1.27 1.27)) (hide yes)))
  (pin "1")
  (pin "2")))
